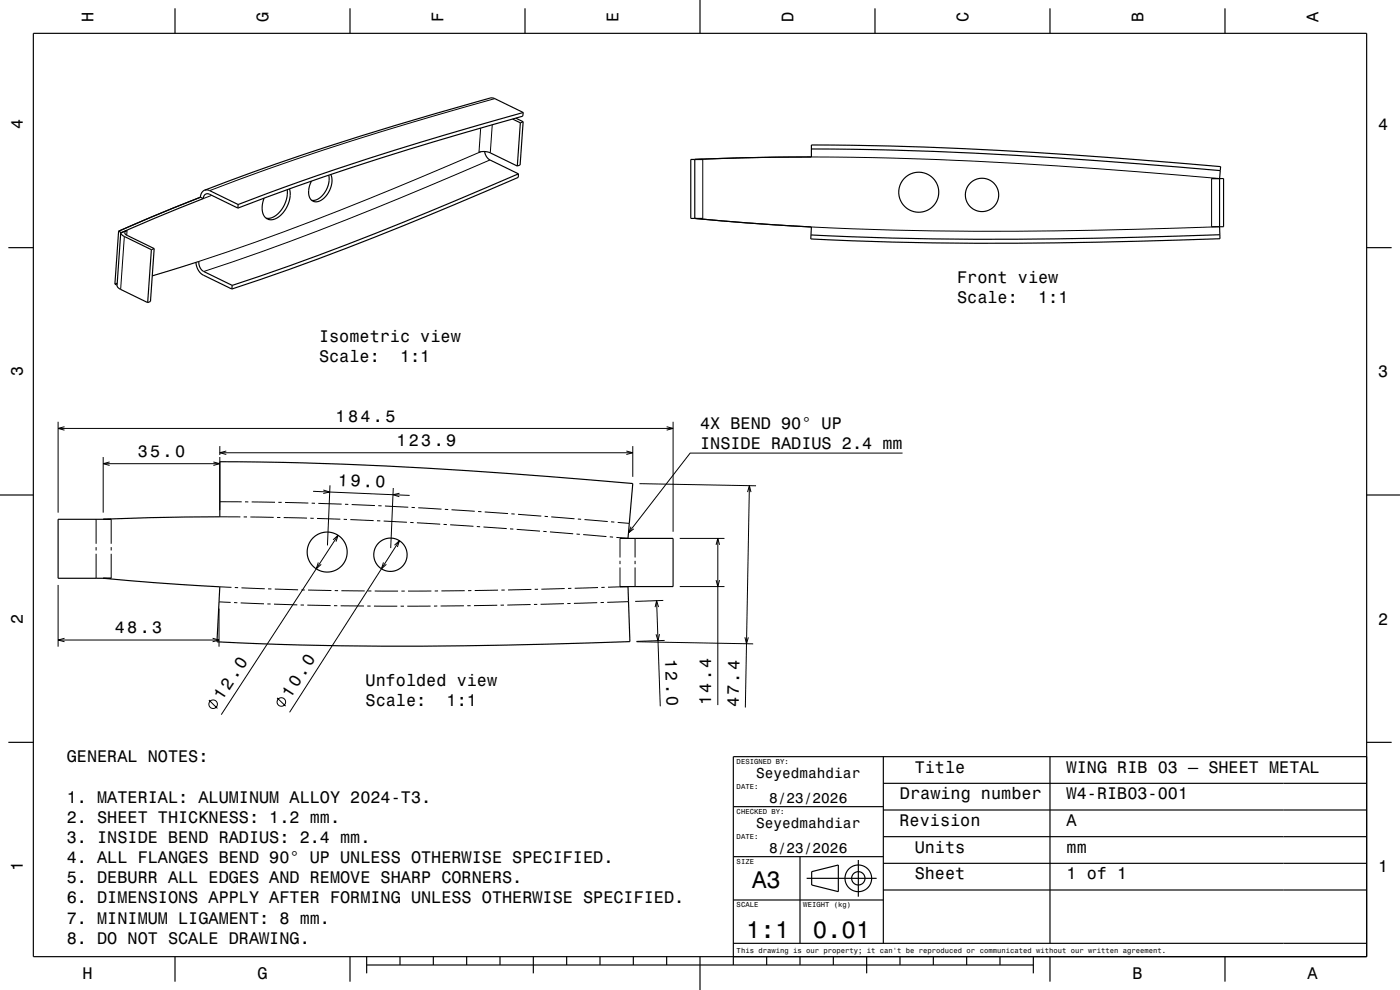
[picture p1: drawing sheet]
<svg xmlns="http://www.w3.org/2000/svg" width="420mm" height="297mm" viewBox="0 0 420 297" stroke-linecap="round" stroke-linejoin="round" font-family="sans-serif">
<g fill="none" stroke="#000" stroke-width=".3">
<path d="M144.2 38.4l-.5 7.3M147.7 37.4l-.6 8.5M148.4 29.6a905.3 905.3 0 0 0-85.5 27.6M63.5 58.6l-2.5 1M144.2 45.5a980.3 980.3 0 0 1-84.5 32.9M147 48a990.9 990.9 0 0 1-85.9 33.4M210.8 47.8v17.7M243.4 47.1a1357.7 1357.7 0 0 1 122.5 6.5M363.5 53.6v14.4M37.3 70.9l-1.1 15.9M38.1 69.1l-.1 1.5M365.9 68a1423.3 1423.3 0 0 1-122.5 .1"/>
<path d="M17.4 126.5v27.3M17.4 128.5h184.5M19.4 128l-2 .5 2 .5M31 137.1v16.7M31 139.1h34.9M32.9 138.6l-1.9 .5 1.9 .5M64 138.6l1.9 .5-1.9 .5M65.9 137.1v15.9M65.9 133.8v2.7M65.9 135.8h123.9M67.9 135.3l-2 .5 2 .5M187.9 135.3l1.9 .5-1.9 .5"/>
<path d="M189.8 133.8v9.3M200 128l1.9 .5-1.9 .5M201.9 126.5v33M270.8 135.9h-63.8l-18.5 24M28.8 155.8v7.3M33.4 155.8v7.3M65.9 155l6.2 .1M65.9 150.5h6.6M73.1 155.1h1M73.5 150.6h1M75.1 155.1l7 .1M75.5 150.6l7 .1"/>
<path d="M83.1 155.2l1 .1M83.5 150.7h1M85.1 155.3l7 .1M85.5 150.7l7 .2M93.1 155.5h1M93.5 151h1M93.9 147.4l29 1.2M95.1 155.5l7 .3M95.5 151l7 .2M97 147l1.9 .6-1.9 .4M99 145.6l-.8 18M103.1 155.8h1"/>
<path d="M103.5 151.3h1M105.1 155.9l7 .3M105.5 151.4l7 .3M113.1 156.2l1 .1M113.5 151.7l1 .1M115.1 156.3l7 .4M115.5 151.8l7 .4M118 146.4l-.8 18M119.8 148l-1.9 .4 1.9 .6M123.1 156.7l1 .1M123.5 152.2l1 .1M125.1 156.8l7 .5"/>
<path d="M125.5 152.3l7 .4M133.1 157.3l1 .1M133.5 152.8l1 .1M135.1 157.4l6.9 .5M135.5 152.9l6.9 .5M143 158h1M143.4 153.5h1M145 158.1l7 .5M145.4 153.6l7 .5M153 158.7h1M153.4 154.1l1 .1M155 158.8l7 .5"/>
<path d="M155.4 154.3l7 .5M163 159.4l1 .1M163.4 154.9l1 .1M165 159.6l7 .5M165.4 155.1l7 .5M173.3 155.7l1 .1M175.3 155.9l7 .6M183.3 156.5l1 .1M185.3 156.7l3.5 .3M189.3 158l-.8 1.9 1.6-1.3M191.8 145.1l35 .6M224.3 147.6l.5-1.9 .5 1.9"/>
<path d="M224.8 145.7l-1.2 66.6M17.4 175.5v18.5M28.8 164.1v1M28.8 166.1v7.4M33.4 164.1v1M33.4 166.1v7.4M65.9 176l3.5 .2M70.4 176.3h1M72.4 176.4l7 .2M80.4 176.7h1M82.4 176.7l7 .2M90.4 177h1"/>
<path d="M92.4 177l7 .2M95.5 168.7l-.6 1.9 1.5-1.3M99.9 161.9l1.5-1.3-.6 1.9M100.4 177.2h1M101.4 160.6l-35 53.8M102.4 177.2l7 .1M110.4 177.3h1M112.4 177.3h7M115 168.7l-.6 1.9 1.5-1.3M118.3 163.6l1.5-1.4-.6 1.9M119.8 162.2l-32.9 51.5M120.4 177.3h1"/>
<path d="M129.4 177.3h-7M131.4 177.3h-1M139.4 177.2l-7 .1M141.4 177.2h-1M149.4 177l-7 .2M151.4 177h-1M159.4 176.8l-7 .2M161.4 176.8h-1M169.4 176.6l-7 .2M171.4 176.5h-1M173 160.2l1 .1M174.9 160.4l7 .6"/>
<path d="M179.4 176.3l-7 .2M181.4 176.2h-1M182.9 161.1h1M184.9 161.2l3.5 .3M186 161.5v5.7M186 168.2v1M186 170.2v5.8M188.4 176l-6 .2M190.5 161.5v5.7M190.5 168.2v1M190.5 170.2v5.8M203.9 176h13.4"/>
<path d="M203.9 161.5h13.4M214.8 163.5l.5-2 .6 2M214.8 174l.5 2 .6-2M215.3 161.5v50M17.4 192h48.3M19.4 191.5l-2 .5 2 .5M63.8 191.5l1.9 .5-1.9 .5M65.7 182.6v11.4M65.7 180.6l3.5 .1M70.2 180.8h1M72.2 180.9l7 .2M80.2 181.2h1"/>
<path d="M82.2 181.2l7 .3M90.2 181.5h1M92.2 181.5l7 .2M100.2 181.7h1M102.2 181.7l7 .1M110.2 181.8h1M112.2 181.8l7 .1M120.2 181.9h1M129.2 181.8l-7 .1M131.2 181.8h-1M139.2 181.7l-7 .1M141.2 181.7h-1"/>
<path d="M149.2 181.6l-7 .1M151.2 181.5l-1 .1M159.2 181.4l-7 .1M161.2 181.3h-1M169.2 181.1l-7 .2M171.2 181l-1 .1M179.2 180.8l-7 .2M181.2 180.7l-1 .1M188.6 180.5l-6.4 .2M191 192.5l35 .7M197 180.2l1.1 31.7M197.6 182.1l-.6-1.9-.5 1.9"/>
<path d="M197.8 190.2l-.4 2-.6-1.9M199 180.1l-8.4 .3M199.4 192.1l-8.4 .3M223.5 191.2l.5 1.9 .5-1.9M62.7 210l2.5 2.5M83.1 209.4l2.6 2.4"/>
<circle cx="63.9" cy="211.3" r="1.28"/>
<circle cx="84.4" cy="210.6" r="1.28"/>
</g>
<g fill="none" stroke="#000" stroke-width=".35">
<path d="M10 10h400v277h-400zM52.5 2.5v7.5M105 2.5v7.5M157.5 2.5v7.5M210 0v10M262.5 2.5v7.5M315 2.5v7.5M367.5 2.5v7.5M153.8 35.7l2.3 1.1M154.7 35.4l2.2 1.1M156.1 36.8l-.9 13M156.9 36.5l-.9 13-.8 .3"/>
<path d="M156.9 36.5l-.8 .3M157 33.8l-8.6-4.2-.9-.2a921.6 921.6 0 0 0-86.1 27.7M157 33.8a892.8 892.8 0 0 0-85.6 27.6M157 33.8l-.2 1.1a907.4 907.4 0 0 0-85.4 27.5M60.1 59.2l-14.7 5.9-9.8 4.3M60.1 59.2l-24.5 10.2M60.1 59.2l.9 .4M61 59.6l-14.7 5.9-9.9 4.3M61 59.6l.1-.7a1.18 1.18 0 0 1 1.7-.6l8.6 4.1M61.4 57.1l-.9 .8-.4 1.3M61.4 57.1h1.3l8.7 4.3M86.2 56.9l-.3 2.9-1.3 2.9a5.1 5.1 0 0 1-4.8 2.7"/>
<path d="M86.9 56.7l.2 1.5-.3 1.8-.5 1.6-1 1.7a4.3 4.3 0 0 1-5.3 2.3 5.1 5.1 0 0 1-.8-6.2M98.6 52.5a6.7 6.7 0 0 1-4.5 7.6h-.6M99.2 52.3a6.6 6.6 0 0 1-4.2 8.2 2.61 2.61 0 0 1-2.4-3.4l.8-2.8M143.7 45.7a4.8 4.8 0 0 1 3.4 .2l8.1 3.9M145.4 45.5l.5 1.4 .8 .9 8.8 4.4M155.5 52.2v1a990.6 990.6 0 0 1-86 33.5M155.5 52.2a988.5 988.5 0 0 1-85.8 33.4M208.4 47.8v17.7l15.6 1.4 19.4 1.2-.2 3.6a1371.4 1371.4 0 0 0 122.8-.1v-1.2M210.8 47.8h-3.6v17.7h3.6M243.4 47.1l-21 .2-14 .5M243.4 47.1v-3.6a1396.2 1396.2 0 0 1 122.8 6.5l-.1 1.2M243.4 44.7a1358.8 1358.8 0 0 1 122.7 6.5"/>
<path d="M243.4 47.1l-19.4 .2-15.6 .5M363.5 53.6h3.6v14.4h-3.6M366.1 51.2l-.2 2.4 .1 16.8M2.5 74.3h7.5M35.6 69.4l.8 .4M35.6 69.4l-1.1 15.8M36.4 69.8l1.7-.7a.75 .75 0 0 0-.7 .8 .75 .75 0 0 0 .7 .7l8.2 4M45.4 74.9l-8.2-4-.8-.6-.2-.6-1.1 15.9M45.4 74.9l-1.1 15.9M46.3 74.6l-.9 .3M46.3 74.6l-1.2 15.8-.8 .4M58.8 78.7a4.6 4.6 0 0 0 2.2 3.8l8.5 4.2"/>
<path d="M71.4 61.4v1M366 70.4a1426.2 1426.2 0 0 1-122.7 .1M410 74.3h7.5M34.5 85.2l.6 .4M35.1 85.6l.3 .6 .6 .5 8.3 4.1M35.2 85l-.7 .2M45.7 82.8l14-4.4a3.1 3.1 0 0 0 1.4 3l8.6 4.2M69.7 85.6l-.2 1.1M0 148.5h10M31 155.8l13.9-.5 21-.3v-16.5a1373.6 1373.6 0 0 1 123.9 6.6l-1.4 16.4M33.4 155.8h-16v17.7h16M410 148.5h10"/>
<path d="M31 173.5l15.5 1.3 19.4 1.2-.8 16.5a1382.6 1382.6 0 0 0 123.9 0l-.6-16.5M186 161.5h15.9v14.5h-15.9M2.5 222.7h7.5M265 235h145M265 227v56M315 227v56M410 222.7h7.5M410 227h-190v62.5M220 257h45M220 242h45M240 257v26M257.5 258v11"/>
<path d="M265 259h145M265 251h145M265 243h145M220 270h45M242 263.5h21M243.5 261.5l8-2v8l-8-2zM265 267h145M52.5 287v7.5M105 287v7.5M110 289.5h200M110 287v5M120 287v2.5"/>
<path d="M130 287v2.5M140 287v2.5M150 287v2.5M160 287v5M170 287v2.5M180 287v2.5M190 287v2.5M200 287v2.5M210 287v10M220 283h190M230 287v2.5M240 287v2.5"/>
<path d="M250 287v2.5M260 287v5M270 287v2.5M280 287v2.5M290 287v2.5M300 287v2.5M310 287v5M315 287v7.5M367.5 287v7.5"/>
<circle cx="275.6" cy="57.7" r="6"/>
<circle cx="294.6" cy="58.5" r="5"/>
<circle cx="98.1" cy="165.6" r="6"/>
<circle cx="117.1" cy="166.4" r="5"/>
<circle cx="257.5" cy="263.5" r="2"/>
<circle cx="257.5" cy="263.5" r="4"/>
</g>
<g font-size="7.2">
<text x="225.7" y="266.3">A3</text>
<text x="223.8" y="281.3">1:1</text>
<text x="243.8" y="281.3">0.01</text>
</g>
<text font-size="5.1" x="66.7" y="210.3" transform="rotate(-57 66.7 210.3)">12.0</text>
<g font-size="5">
<text x="28.1" y="6.5" transform="rotate(-90 28.1 6.5)">H</text>
<text x="80.6" y="6.5" transform="rotate(-90 80.6 6.5)">G</text>
<text x="133.1" y="6.5" transform="rotate(-90 133.1 6.5)">F</text>
<text x="185.6" y="6.5" transform="rotate(-90 185.6 6.5)">E</text>
<text x="238.1" y="6.5" transform="rotate(-90 238.1 6.5)">D</text>
<text x="290.6" y="6.5" transform="rotate(-90 290.6 6.5)">C</text>
<text x="343.1" y="6.5" transform="rotate(-90 343.1 6.5)">B</text>
<text x="395.6" y="6.5" transform="rotate(-90 395.6 6.5)">A</text>
<text x="6.8" y="38.7" transform="rotate(-90 6.8 38.7)">4</text>
<text x="413.5" y="39">4</text>
<text x="287.2" y="85">Front view</text>
<text x="287.2" y="91">Scale:</text>
<text x="311.4" y="91">1:1</text>
<text x="95.7" y="102.6">Isometric view</text>
<text x="6.8" y="112.9" transform="rotate(-90 6.8 112.9)">3</text>
<text x="95.7" y="108.7">Scale:</text>
<text x="120" y="108.7">1:1</text>
<text x="413.5" y="113.2">3</text>
<text x="100.7" y="126.5">184.5</text>
<text x="210.1" y="128.7">4X BEND 90° UP</text>
<text x="41.3" y="137.1">35.0</text>
<text x="118.9" y="133.8">123.9</text>
<text x="210.1" y="134.7">INSIDE RADIUS 2.4 mm</text>
<text x="101.4" y="145.7" transform="rotate(2 101.4 145.7)">19.0</text>
<text x="6.8" y="187.1" transform="rotate(-90 6.8 187.1)">2</text>
<text x="34.4" y="190">48.3</text>
<text x="413.5" y="187.4">2</text>
<text x="199.6" y="197.6" transform="rotate(88 199.6 197.6)">12.0</text>
<text x="87.1" y="209.6" transform="rotate(-57 87.1 209.6)">10.0</text>
<text x="109.7" y="205.9">Unfolded view</text>
<text x="109.7" y="211.9">Scale:</text>
<text x="134" y="211.9">1:1</text>
<text x="213.3" y="211.5" transform="rotate(-90 213.3 211.5)">14.4</text>
<text x="221.6" y="212.2" transform="rotate(-89 221.6 212.2)">47.4</text>
<text x="20.1" y="228.7">GENERAL NOTES:</text>
<text x="274.4" y="231.8">Title</text>
<text x="320" y="231.8">WING RIB 03 – SHEET METAL</text>
<text x="270" y="239.8">Drawing number</text>
<text x="320" y="239.8">W4-RIB03-001</text>
<text x="20.1" y="240.8">1. MATERIAL: ALUMINUM ALLOY 2024-T3.</text>
<text x="20.1" y="246.8">2. SHEET THICKNESS: 1.2 mm.</text>
<text x="269.9" y="247.8">Revision</text>
<text x="320" y="247.8">A</text>
<text x="20.1" y="252.9">3. INSIDE BEND RADIUS: 2.4 mm.</text>
<text x="274.4" y="255.8">Units</text>
<text x="320" y="255.8">mm</text>
<text x="6.8" y="261.3" transform="rotate(-90 6.8 261.3)">1</text>
<text x="20.1" y="258.9">4. ALL FLANGES BEND 90° UP UNLESS OTHERWISE SPECIFIED.</text>
<text x="274.4" y="263.8">Sheet</text>
<text x="320" y="263.8">1 of 1</text>
<text x="413.5" y="261.6">1</text>
<text x="20.1" y="265">5. DEBURR ALL EDGES AND REMOVE SHARP CORNERS.</text>
<text x="20.1" y="271">6. DIMENSIONS APPLY AFTER FORMING UNLESS OTHERWISE SPECIFIED.</text>
<text x="20.1" y="277.1">7. MINIMUM LIGAMENT: 8 mm.</text>
<text x="20.1" y="283.1">8. DO NOT SCALE DRAWING.</text>
<text x="24.7" y="293.8">H</text>
<text x="77.2" y="293.8">G</text>
<text x="339.7" y="293.8">B</text>
<text x="392.2" y="293.8">A</text>
</g>
<g font-size="4.3">
<text x="226.9" y="233.5">Seyedmahdiar</text>
<text x="230.8" y="241">8/23/2026</text>
<text x="226.9" y="248.5">Seyedmahdiar</text>
<text x="230.8" y="256">8/23/2026</text>
</g>
<g font-size="2.2">
<text x="221" y="229.1">DESIGNED BY:</text>
<text x="221" y="236.6">DATE:</text>
<text x="221" y="244.1">CHECKED BY:</text>
<text x="221" y="251.6">DATE:</text>
<text x="221" y="259.1">SIZE</text>
<text x="221" y="272.1">SCALE</text>
<text x="241" y="272.1">WEIGHT (kg)</text>
<text x="221" y="285.8">This drawing is our property; it can't be reproduced or communicated without our written agreement.</text>
</g>
</svg>
